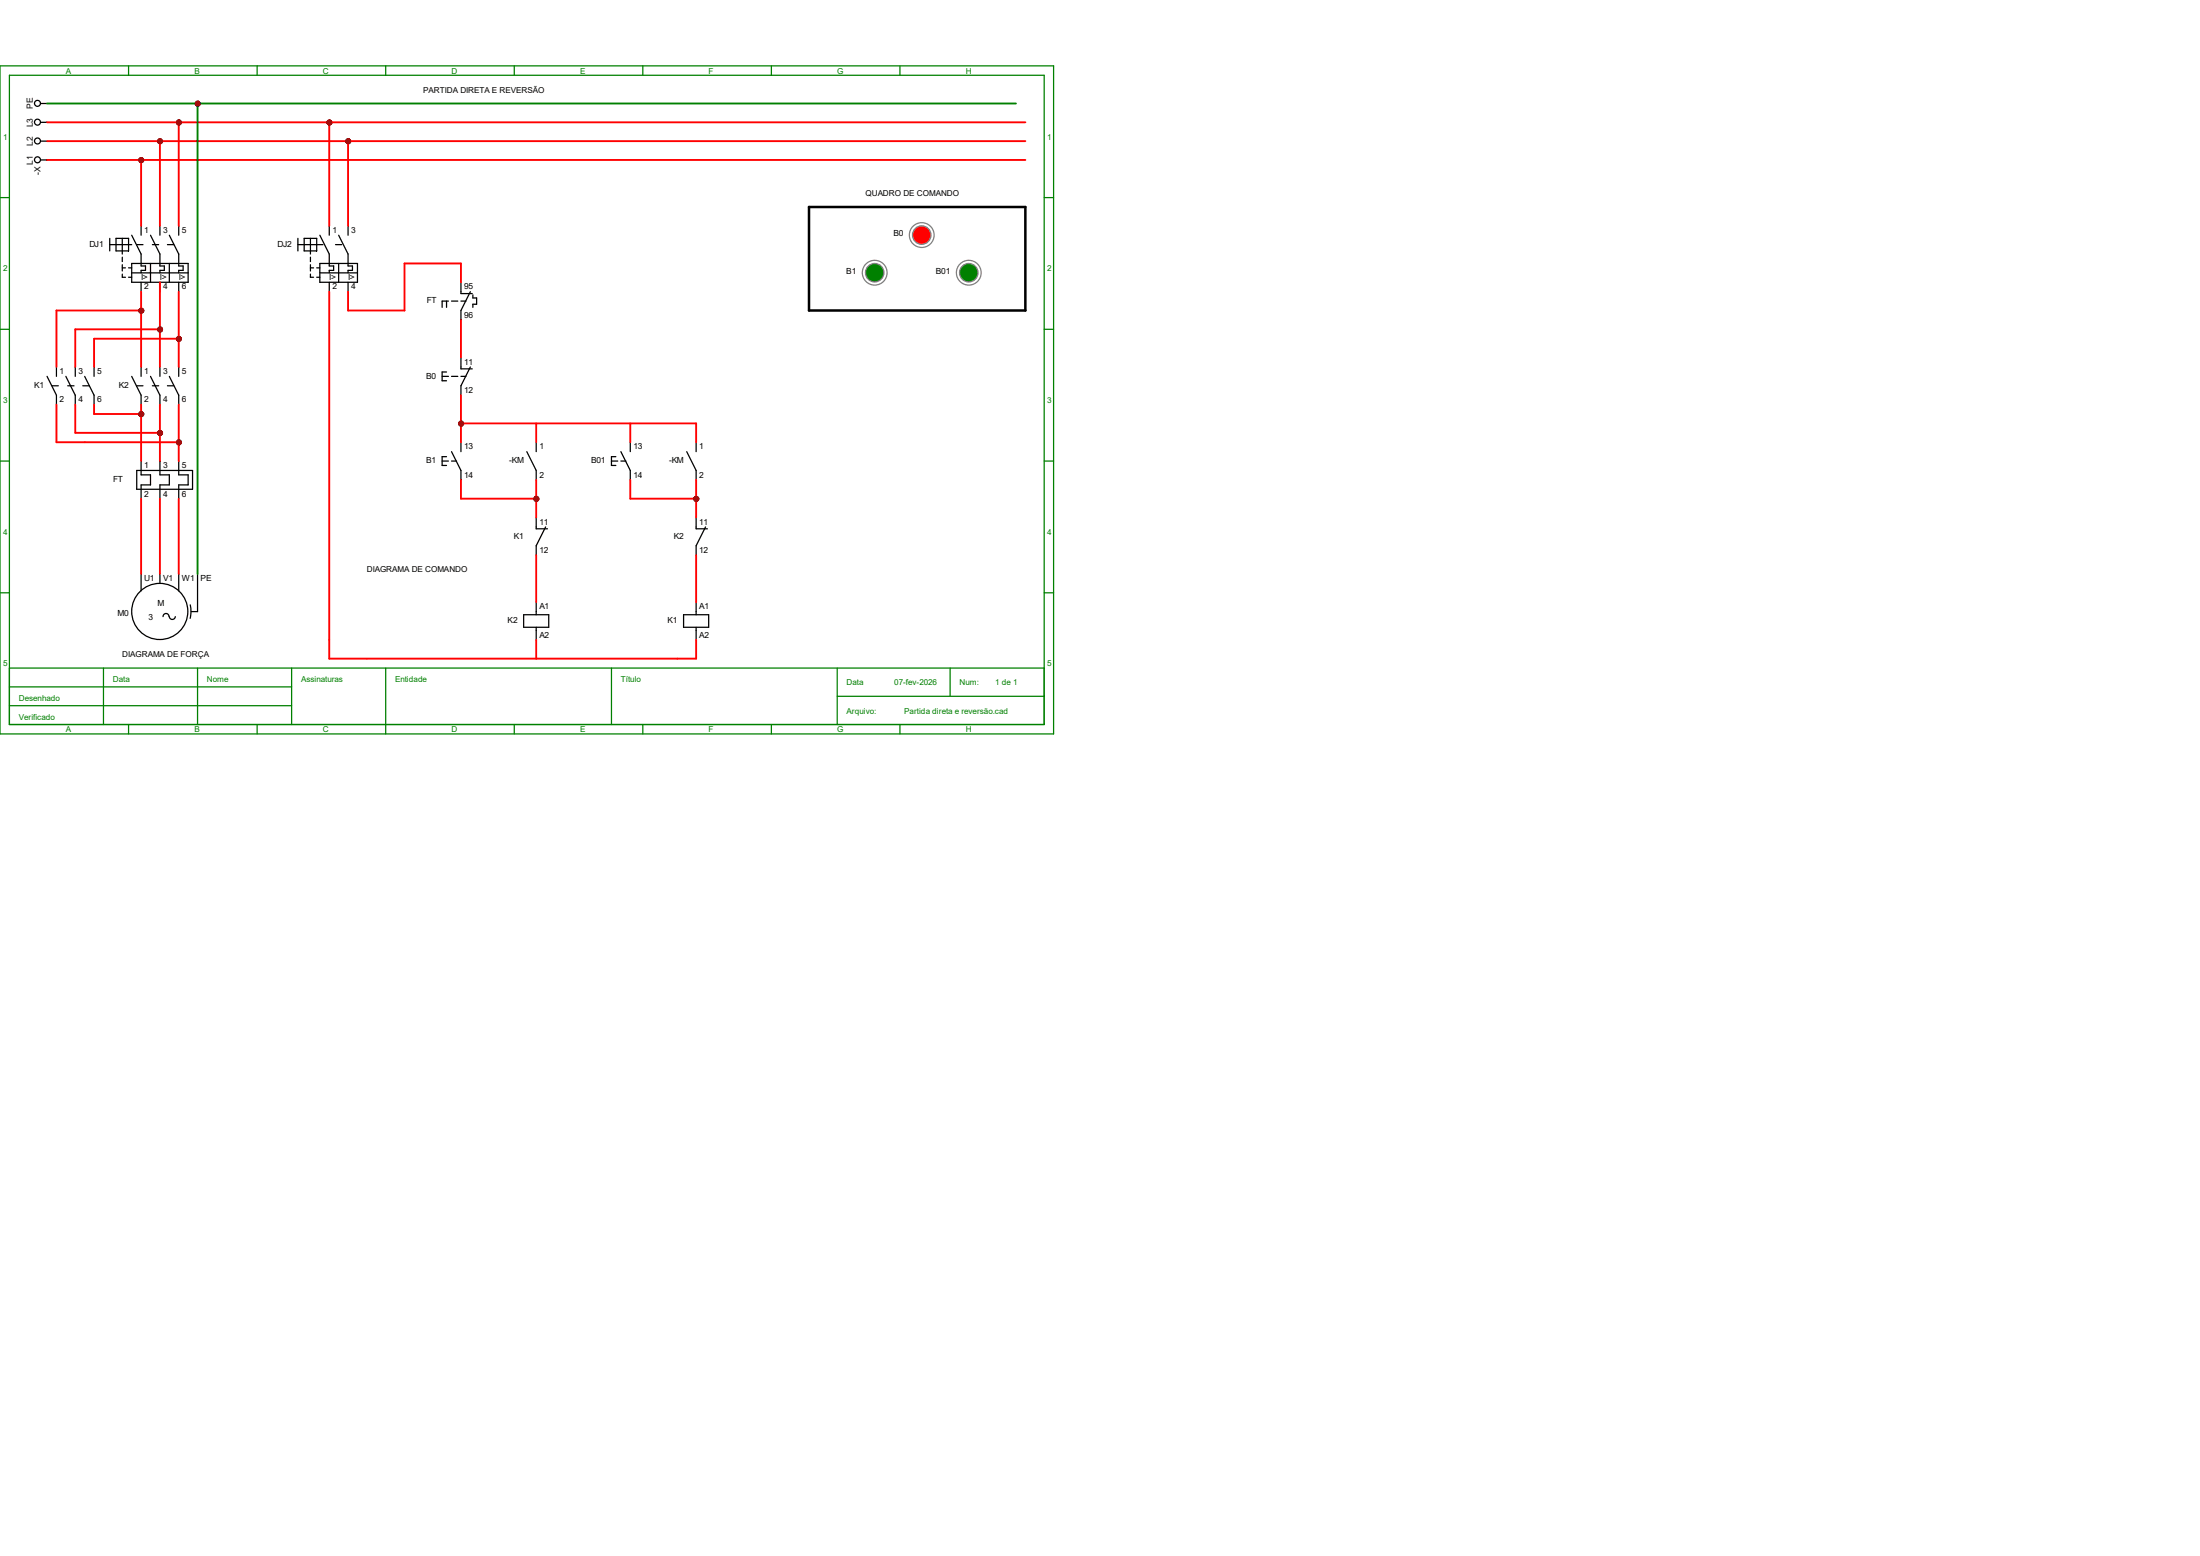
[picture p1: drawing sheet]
<svg xmlns="http://www.w3.org/2000/svg" width="297mm" height="210mm" viewBox="0 0 297 210" stroke-linecap="round" stroke-linejoin="round" font-family="sans-serif">
<g fill="none" stroke="#008000" stroke-width=".17">
<path d="M0 8.9h142.2v90.2h-142.2zM1.3 10.2h139.7v87.6h-139.7zM17.4 8.9v1.3M34.7 8.9v1.3M52.1 8.9v1.3M69.4 8.9v1.3M86.8 8.9v1.3M104.1 8.9v1.3M121.5 8.9v1.3M0 26.7h1.3M141 26.7h1.2M0 44.4h1.3"/>
<path d="M141 44.4h1.2M0 62.2h1.3M141 62.2h1.2M0 80h1.3M1.3 90.2h139.7M1.3 92.7h38.1M1.3 95.2h38.1M14 90.2v7.6M17.4 97.8v1.3M26.7 90.2v7.6M34.7 97.8v1.3M39.4 90.2v7.6"/>
<path d="M52.1 90.2v8.9M69.4 97.8v1.3M82.5 90.2v7.6M86.8 97.8v1.3M104.1 97.8v1.3M113 94h28M113 90.2v7.6M121.5 97.8v1.3M128.3 90.2v3.8M141 80h1.2"/>
</g>
<g fill="none" stroke="#000" stroke-width=".17">
<path d="M5.5 19h.8M5.5 16.5h.8M5.5 14h.8M5.5 21.6h.8M14.8 32.2v1.7M14.8 33h3M15.7 32.2h1.7v1.7h-1.7zM16.5 32.2v2.1M16.5 34.7v.6M16.5 35.7v.9M16.5 37v.4h.4M16.5 36.2h.4"/>
<path d="M17.4 36.2h.4M17.4 37.4h.4M17.8 31.7l1.2 2.6v1.6h.6v.6h-.6v.3M17.8 35.6h7.6v2.5h-7.6zM17.8 36.8h7.6M18.5 33h.8M19 30.5v1.2M19 38.1v1.3M20.3 31.7l1.3 2.6v1.6h.6v.6h-.6v.3M20.3 35.6v2.5M20.6 33h.8M21.6 30.5v1.2"/>
<path d="M21.6 38.1v1.3M22.6 33h.9M22.9 31.7l1.2 2.6v1.6h.6v.6h-.6v.3M22.9 35.6v2.5M24.1 30.5v1.2M24.1 38.1v1.3M6.3 50.8l1.3 2.5v1.3M7 52.1h.9M7.6 49.5v1.3M8.9 50.8l1.3 2.5v1.3M9.1 52.1h.9M10.2 49.5v1.3"/>
<path d="M11.2 52.1h.8M11.4 50.8l1.3 2.5v1.3M12.7 49.5v1.3M17.8 50.8l1.2 2.5v1.3M18.5 52.1h.8M19 49.5v1.3M20.3 50.8l1.3 2.5v1.3M20.6 52.1h.8M21.6 49.5v1.3M22.6 52.1h.9M22.9 50.8l1.2 2.5v1.3M24.1 49.5v1.3"/>
<path d="M18.5 63.5h7.5v2.5h-7.5zM19 62.2v1.9h1.3v1.3h-1.3v1.9M19 77.5v2.3M21.6 62.2v1.9h1.3v1.3h-1.3v1.9M21.6 77.5v1.2M24.1 62.2v1.9h1.3v1.3h-1.3v1.9M24.1 77.5v2.3M26.7 77.5v5h-.9M22.8 83.2a.4 .4 0 0 0-.4-.4 .4 .4 0 0 0-.4 .4M23.7 83.2a.4 .4 0 0 1-.4 .4 .4 .4 0 0 1-.4-.4M25.7 81.6l.1 .9-.1 1"/>
<circle cx="5.1" cy="19" r=".4"/>
<circle cx="5.1" cy="16.5" r=".4"/>
<circle cx="5.1" cy="13.9" r=".4"/>
<circle cx="5.1" cy="21.6" r=".4"/>
<circle cx="21.6" cy="82.5" r="3.8"/>
</g>
<g fill="#f00" stroke="#800000" stroke-width=".17">
<circle cx="19.1" cy="21.6" r=".28"/>
<circle cx="21.6" cy="19.1" r=".28"/>
<circle cx="24.2" cy="16.5" r=".28"/>
<circle cx="26.7" cy="14" r=".28"/>
<circle cx="19.1" cy="41.9" r=".28"/>
<circle cx="21.6" cy="44.5" r=".28"/>
<circle cx="24.2" cy="45.7" r=".28"/>
<circle cx="24.2" cy="59.7" r=".28"/>
<circle cx="21.6" cy="58.4" r=".28"/>
<circle cx="19.1" cy="55.9" r=".28"/>
</g>
<g fill="none" stroke="#000" stroke-width=".17">
<path d="M40.2 32.2v1.7M40.2 33h3.4M41.1 32.2h1.7v1.7h-1.7zM41.9 32.2v2.1M41.9 34.7v.6M41.9 35.7v.9M41.9 37v.4h.4M41.9 36.2h.4M42.8 36.2h.4M42.8 37.4h.4M43.2 31.7l1.2 2.6v1.6h.6v.6h-.6v.3M43.2 35.6h5.1v2.5h-5.1z"/>
<path d="M43.2 36.8h5.1M44.4 30.5v1.2M44.4 38.1v1.3M45.3 33h.8M45.7 31.7l1.3 2.6v1.6h.6v.6h-.6v.3M45.7 35.6v2.5M47 30.5v1.2M47 38.1v1.3M62.2 38.1v1.5h1.6M63.5 39.4l-1.3 2.5v1.3M63.8 39.8v.4h.5v.9h-.5v.4M59.7 50.8h.8"/>
<path d="M60.3 50.2h-.6v1.2h.6M60.3 40.6v.9M60.5 40.6h-.8v.9M61 40.6h.8M61 50.8h.8M62.2 48.3v1.5h1.6M62.2 59.7v1.3M62.2 40.6h.7M62.2 50.8h.7M63.5 49.5l-1.3 2.6v1.2M72.4 59.7v1.3M85.1 59.7v1.3"/>
<path d="M94 59.7v1.3M59.7 62.2h.8M60.3 61.6h-.6v1.2h.6M61 61l1.2 2.5v1.3M61 62.2h.6M71.1 61l1.3 2.5v1.3M72.4 69.8v1.6h1.5M73.7 71.1l-1.3 2.6v1.2M82.5 62.2h.9M83.1 61.6h-.6v1.2h.6M83.8 62.2h.7M83.8 61l1.3 2.5v1.3"/>
<path d="M92.7 61l1.3 2.5v1.3M94 69.8v1.6h1.5M95.2 71.1l-1.2 2.6v1.2M70.7 83h3.4v1.7h-3.4zM72.4 81.3v1.7M72.4 84.7v1.7M92.3 83h3.4v1.7h-3.4zM94 81.3v1.7M94 84.7v1.7"/>
</g>
<g fill="#f00" stroke="#800000" stroke-width=".17">
<circle cx="62.3" cy="57.2" r=".28"/>
<circle cx="72.4" cy="67.3" r=".28"/>
<circle cx="94" cy="67.3" r=".28"/>
<circle cx="47" cy="19.1" r=".28"/>
<circle cx="44.5" cy="16.5" r=".28"/>
</g>
<circle cx="118.1" cy="36.8" r="1.67" fill="none" stroke="#808080" stroke-width=".17"/>
<circle cx="118.1" cy="36.8" r="1.25" fill="#008000" stroke="#808080" stroke-width=".17"/>
<circle cx="130.8" cy="36.8" r="1.67" fill="none" stroke="#808080" stroke-width=".17"/>
<circle cx="130.8" cy="36.8" r="1.25" fill="#008000" stroke="#808080" stroke-width=".17"/>
<circle cx="124.4" cy="31.7" r="1.67" fill="none" stroke="#808080" stroke-width=".17"/>
<circle cx="124.4" cy="31.7" r="1.25" fill="#f00" stroke="#808080" stroke-width=".17"/>
<path d="M109.2 27.9h29.2v14h-29.2z" fill="none" stroke="#000" stroke-width=".34"/>
<g fill="#f00" stroke="#800000" stroke-width=".25">
<circle cx="19.1" cy="21.6" r=".28"/>
<circle cx="21.6" cy="19.1" r=".28"/>
<circle cx="24.2" cy="16.5" r=".28"/>
<circle cx="26.7" cy="14" r=".28"/>
<circle cx="19.1" cy="41.9" r=".28"/>
<circle cx="21.6" cy="44.5" r=".28"/>
<circle cx="24.2" cy="45.7" r=".28"/>
<circle cx="24.2" cy="59.7" r=".28"/>
<circle cx="21.6" cy="58.4" r=".28"/>
<circle cx="19.1" cy="55.9" r=".28"/>
<circle cx="62.3" cy="57.2" r=".28"/>
<circle cx="72.4" cy="67.3" r=".28"/>
<circle cx="94" cy="67.3" r=".28"/>
<circle cx="47" cy="19.1" r=".28"/>
<circle cx="44.5" cy="16.5" r=".28"/>
</g>
<g fill="none" stroke="#f00" stroke-width=".25">
<path d="M6.3 19h132.1M6.3 16.5h132.1M21.6 19v11.5M24.1 16.5v14M44.4 16.5v14M47 19v11.5M6.3 21.6h132.1M19 21.6v8.9M19 39.4v10.1M21.6 38.1v11.4M24.1 39.4v10.1M44.4 39.4v49.5h49.6v-2.5"/>
<path d="M62.2 38.1v-2.5h-7.6v6.3h-7.6v-2.5M7.6 54.6v5.1h16.5M10.2 54.6v3.8h11.4M12.7 54.6v1.3h6.3M19 54.6v7.6M19 41.9h-11.4v7.6M21.6 54.6v7.6M21.6 44.4h-11.4v5.1M24.1 54.6v7.6M24.1 45.7h-11.4v3.8M62.2 43.2v5.1M62.2 53.3v6.4"/>
<path d="M62.2 57.1h31.8v2.6M72.4 57.1v2.6M85.1 57.1v2.6M19 67.3v10.2M21.6 67.3v10.2M24.1 67.3v10.2M62.2 64.8v2.5h10.2M72.4 64.8v5M72.4 74.9v6.4M85.1 64.8v2.5h8.9M94 64.8v5M94 74.9v6.4"/>
<path d="M72.4 86.4v2.5"/>
</g>
<path d="M6.3 14h130.9M26.7 14v63.5" fill="none" stroke="#008000" stroke-width=".25"/>
<g fill="#800000" stroke="#800000" stroke-width=".25">
<circle cx="19.1" cy="21.6" r=".28"/>
<circle cx="21.6" cy="19.1" r=".28"/>
<circle cx="24.2" cy="16.5" r=".28"/>
<circle cx="26.7" cy="14" r=".28"/>
<circle cx="19.1" cy="41.9" r=".28"/>
<circle cx="21.6" cy="44.5" r=".28"/>
<circle cx="24.2" cy="45.7" r=".28"/>
<circle cx="24.2" cy="59.7" r=".28"/>
<circle cx="21.6" cy="58.4" r=".28"/>
<circle cx="19.1" cy="55.9" r=".28"/>
<circle cx="62.3" cy="57.2" r=".28"/>
<circle cx="72.4" cy="67.3" r=".28"/>
<circle cx="94" cy="67.3" r=".28"/>
<circle cx="47" cy="19.1" r=".28"/>
<circle cx="44.5" cy="16.5" r=".28"/>
</g>
<g font-size="1.1" fill="#008000">
<text x="8.9" y="9.9">A</text>
<text x="26.2" y="9.9">B</text>
<text x="43.6" y="9.9">C</text>
<text x="61" y="9.9">D</text>
<text x="78.3" y="9.9">E</text>
<text x="95.7" y="9.9">F</text>
<text x="113" y="9.9">G</text>
<text x="130.4" y="9.9">H</text>
<text x=".4" y="18.8">1</text>
<text x="141.4" y="18.8">1</text>
<text x=".4" y="36.6">2</text>
<text x="141.4" y="36.6">2</text>
<text x=".4" y="54.4">3</text>
<text x="141.4" y="54.4">3</text>
<text x=".4" y="72.2">4</text>
<text x="141.4" y="72.2">4</text>
<text x=".4" y="90">5</text>
<text x="141.4" y="90">5</text>
<text x="2.5" y="94.6">Desenhado</text>
<text x="15.2" y="92.1">Data</text>
<text x="27.9" y="92.1">Nome</text>
<text x="40.6" y="92.1">Assinaturas</text>
<text x="53.3" y="92.1">Entidade</text>
<text x="83.8" y="92.1">Título</text>
<text x="114.3" y="92.5">Data</text>
<text x="120.7" y="92.5">07-fev-2026</text>
<text x="129.5" y="92.5">Num:</text>
<text x="134.4" y="92.5">1 de 1</text>
<text x="2.5" y="97.2">Verificado</text>
<text x="8.9" y="98.8">A</text>
<text x="26.2" y="98.8">B</text>
<text x="43.6" y="98.8">C</text>
<text x="61" y="98.8">D</text>
<text x="78.3" y="98.8">E</text>
<text x="95.7" y="98.8">F</text>
<text x="113" y="98.8">G</text>
<text x="114.3" y="96.3">Arquivo:</text>
<text x="122.1" y="96.3">Partida direta e reversão.cad</text>
<text x="130.4" y="98.8">H</text>
</g>
<g font-size="1.1">
<text x="4.4" y="17.2" transform="rotate(-90 4.4 17.2)">L3</text>
<text x="4.4" y="14.6" transform="rotate(-90 4.4 14.6)">PE</text>
<text x="57.1" y="12.5">PARTIDA DIRETA E REVERSÃO</text>
<text x="4.4" y="22.3" transform="rotate(-90 4.4 22.3)">L1</text>
<text x="4.4" y="19.7" transform="rotate(-90 4.4 19.7)">L2</text>
<text x="5.5" y="23.6" transform="rotate(-90 5.5 23.6)">-X</text>
<text x="116.8" y="26.5">QUADRO DE COMANDO</text>
<text x="12.1" y="33.3">DJ1</text>
<text x="19.5" y="31.5">1</text>
<text x="22" y="31.5">3</text>
<text x="24.6" y="31.5">5</text>
<text x="37.5" y="33.3">DJ2</text>
<text x="44.9" y="31.5">1</text>
<text x="47.4" y="31.5">3</text>
<text x="120.6" y="31.9">B0</text>
<text x="19" y="37.8">I&gt;</text>
<text x="19.5" y="39.1">2</text>
<text x="21.6" y="37.8">I&gt;</text>
<text x="22" y="39.1">4</text>
<text x="24.1" y="37.8">I&gt;</text>
<text x="24.6" y="39.1">6</text>
<text x="44.4" y="37.8">I&gt;</text>
<text x="44.9" y="39.1">2</text>
<text x="47" y="37.8">I&gt;</text>
<text x="47.4" y="39.1">4</text>
<text x="57.6" y="40.9">FT</text>
<text x="62.7" y="39.1">95</text>
<text x="114.3" y="37">B1</text>
<text x="126.4" y="37">B01</text>
<text x="62.7" y="42.9">96</text>
<text x="4.6" y="52.4">K1</text>
<text x="8" y="50.5">1</text>
<text x="10.6" y="50.5">3</text>
<text x="13.1" y="50.5">5</text>
<text x="16" y="52.4">K2</text>
<text x="19.5" y="50.5">1</text>
<text x="22" y="50.5">3</text>
<text x="24.6" y="50.5">5</text>
<text x="57.5" y="51.1">B0</text>
<text x="62.7" y="49.2">11</text>
<text x="62.7" y="53">12</text>
<text x="8" y="54.3">2</text>
<text x="10.6" y="54.3">4</text>
<text x="13.1" y="54.3">6</text>
<text x="19.5" y="54.3">2</text>
<text x="22" y="54.3">4</text>
<text x="24.6" y="54.3">6</text>
<text x="15.3" y="65.1">FT</text>
<text x="19.5" y="63.2">1</text>
<text x="22" y="63.2">3</text>
<text x="24.6" y="63.2">5</text>
<text x="57.5" y="62.5">B1</text>
<text x="62.7" y="60.7">13</text>
<text x="62.7" y="64.5">14</text>
<text x="68.7" y="62.5">-KM</text>
<text x="72.8" y="60.7">1</text>
<text x="72.8" y="64.5">2</text>
<text x="79.8" y="62.5">B01</text>
<text x="85.5" y="60.7">13</text>
<text x="85.5" y="64.5">14</text>
<text x="90.3" y="62.5">-KM</text>
<text x="94.4" y="60.7">1</text>
<text x="94.4" y="64.5">2</text>
<text x="19.5" y="67">2</text>
<text x="22" y="67">4</text>
<text x="24.6" y="67">6</text>
<text x="72.8" y="70.8">11</text>
<text x="94.4" y="70.8">11</text>
<text x="49.5" y="77.3">DIAGRAMA DE COMANDO</text>
<text x="69.4" y="72.7">K1</text>
<text x="72.8" y="74.6">12</text>
<text x="91" y="72.7">K2</text>
<text x="94.4" y="74.6">12</text>
<text x="15.9" y="83.1">M0</text>
<text x="19.5" y="78.4">U1</text>
<text x="20.1" y="83.7">3</text>
<text x="21.3" y="81.8">M</text>
<text x="22" y="78.4">V1</text>
<text x="24.6" y="78.4">W1</text>
<text x="27.1" y="78.4">PE</text>
<text x="72.8" y="82.3">A1</text>
<text x="94.4" y="82.3">A1</text>
<text x="16.5" y="88.7">DIAGRAMA DE FORÇA</text>
<text x="68.5" y="84.1">K2</text>
<text x="72.8" y="86.1">A2</text>
<text x="90.1" y="84.1">K1</text>
<text x="94.4" y="86.1">A2</text>
</g>
</svg>
